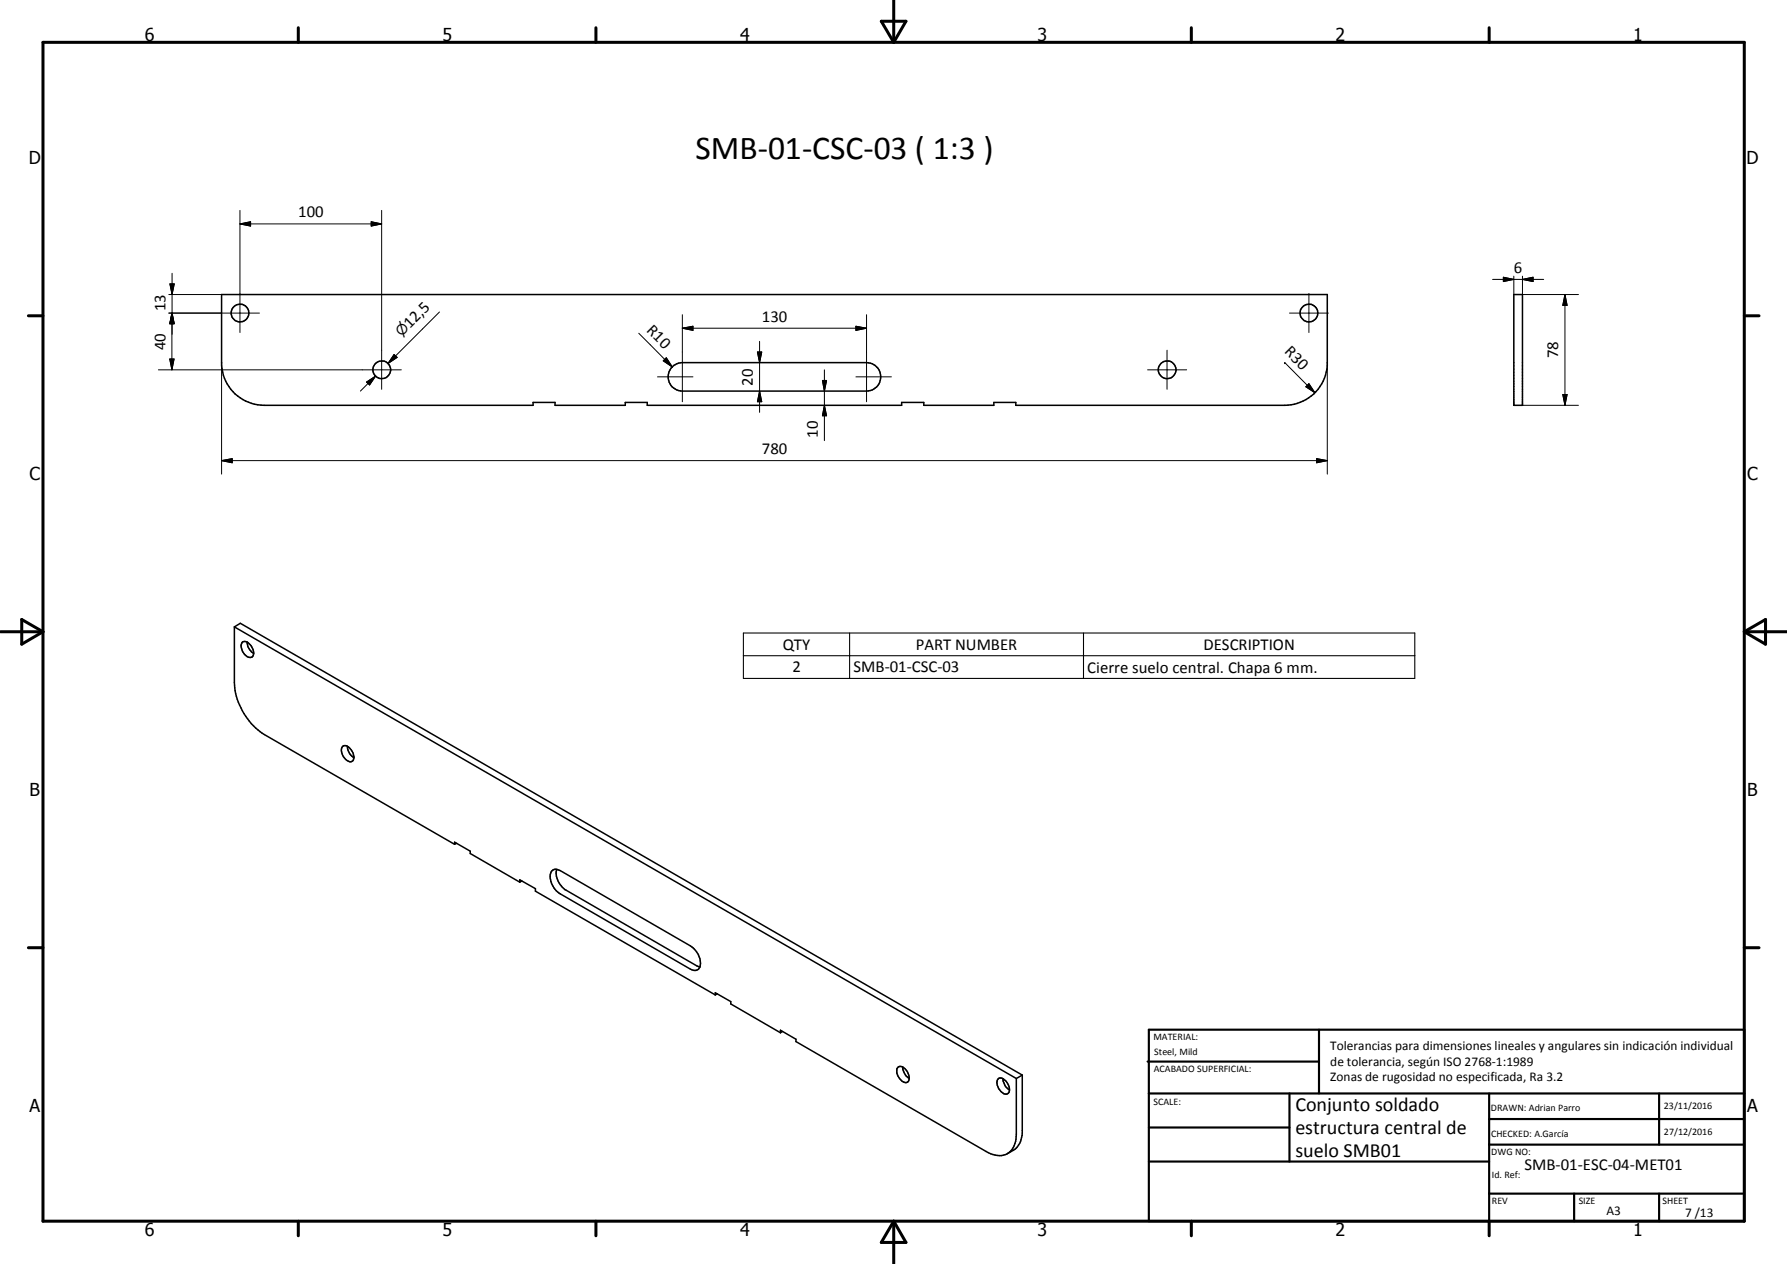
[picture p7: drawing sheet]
<svg xmlns="http://www.w3.org/2000/svg" width="420mm" height="297mm" viewBox="0 0 420 297" stroke-linecap="round" stroke-linejoin="round" font-family="sans-serif">
<g fill="none" stroke="#000" stroke-width=".35">
<path d="M52.1 69.2h260v16.8a10.1 10.1 0 0 1-10 9.2h-63.3v-.6h-5.1v.6h-16.5v-.6h-5.2v.6h-59.8v-.6h-5.2v.6h-16.5v-.6h-5.2v.6h-63.2a10.1 10.1 0 0 1-10-9.2zM355.9 69.2h2.1v26h-2.1zM157.8 86.5a3.4 3.4 0 0 1 2.6-1.3h43.3a3.3 3.3 0 0 1 3.4 3.4 3.3 3.3 0 0 1-3.4 3.3h-43.3a3.3 3.3 0 0 1-3-1.9 3.3 3.3 0 0 1 .4-3.5zM55.1 147.3v13.1a15.8 15.8 0 0 0 7.1 12.2l44.7 25.8M55.1 147.3l1.4-.8 183.9 106.1M55.1 147.3l183.9 106.1M57 150.9a1.57 1.57 0 0 1 2 .9 2.01 2.01 0 0 1 .2 2.6 2.02 2.02 0 0 1-2.3-1.7l-.2-.9zM58.1 150.9a3.1 3.1 0 0 0 1.5 2.6M80.6 175.4a1.47 1.47 0 0 1 2 .9 1.95 1.95 0 0 1 .2 2.6 1.72 1.72 0 0 1-2-1.1l-.2-.3a1.78 1.78 0 0 1 0-2.1zM81.7 175.4a3.2 3.2 0 0 0 1.5 2.7M106.9 198.4v-.5l3.7 2.1v.6l11.6 6.7M107.3 198.2l-.4 .2"/>
<path d="M122.2 207.3v-.5l3.7 2v.6l42.3 24.4M122.7 207l-.5 .3M129.7 204.8l.1-.2a1.42 1.42 0 0 1 1.9 0l30.6 17.7a4.7 4.7 0 0 1 2.2 5 1.43 1.43 0 0 1-2.2 .5l-30.6-17.7a4.5 4.5 0 0 1-2-5.3zM130.9 204.3a4.8 4.8 0 0 0 2.2 4.9l30.7 17.7 .7 .3M168.2 233.8v-.5l3.6 2.1v.5l11.7 6.8M168.6 233.6l-.4 .2M183.5 242.7v-.6l3.6 2.1v.6l44.7 25.8a4.5 4.5 0 0 0 5.9-.2l.5-.7a6.1 6.1 0 0 0 .8-3.2v-13.1M184 242.4l-.5 .3M211.1 250.8a1.48 1.48 0 0 1 2.1 .8 2.09 2.09 0 0 1 .2 2.7 2.04 2.04 0 0 1-2.4-1.7l-.1-.3a1.54 1.54 0 0 1 .2-1.5zM212.2 250.7a3.2 3.2 0 0 0 1.6 2.7M234.7 253.5l.2-.1a2.49 2.49 0 0 1 2.5 2.5 .98 .98 0 0 1-.6 1.2 .98 .98 0 0 1-1.2-.4 2.65 2.65 0 0 1-.9-3.2zM235.8 253.5a3.2 3.2 0 0 0 1.6 2.7"/>
<path d="M240.4 252.6v13.7a5.1 5.1 0 0 1-3.5 4.8M240.4 252.6l-1.4 .8"/>
<circle cx="56.4" cy="73.6" r="2.09"/>
<circle cx="307.8" cy="73.6" r="2.08"/>
<circle cx="89.8" cy="86.9" r="2.07"/>
<circle cx="274.4" cy="86.9" r="2.09"/>
</g>
<g fill="none" stroke="#000" stroke-width=".71">
<path d="M10.1 9.9h400v277.1h-400zM70.1 6.5v3.4M140.1 6.5v3.4M207.2 5h5.8l-2.9 4.9zM210.1 0v9.9M280.1 6.5v3.4M350.1 6.5v3.4M6.7 74.2h3.4M410.1 74.2h3.5M.1 148.5h10M5.1 145.6l5 2.9-5 2.9zM410.1 148.5h10"/>
<path d="M410.1 148.5l5-2.9v5.8zM6.7 222.7h3.4M410.1 222.7h3.5M70.1 287v3.4M140.1 287v3.4M210.1 287v10M210.1 287l2.9 5h-5.8zM280.1 287v3.4M350.1 287v3.4"/>
</g>
<g fill="none" stroke="#000" stroke-width=".51">
<path d="M269.8 249.5h40.3M270.1 242h140v45h-140zM270.1 257h140M303.2 257v16M310.1 242v15M350.1 257v30M390.1 257v12M270.1 265h33.1M270.1 273h80M350.1 269h60M350.1 263h60M350.1 280.5h60"/>
<path d="M370.1 280.5v6.5M390.1 280.5v6.5"/>
</g>
<path d="M174.8 148.8h157.8v10.6h-157.8zM174.8 154.1h157.8M199.8 148.8v10.6M254.8 148.8v10.6" fill="none" stroke="#000" stroke-width=".25"/>
<g fill="none" stroke="#000" stroke-width=".24">
<path d="M56.4 52.6l2.5-.5v1zM56.4 52.6h33.3M56.4 49.4v28.7M87.3 52.1l2.4 .5-2.4 .5zM89.7 49.4v42.1M39.7 69.2h12.4M39.7 73.6h21.3M40 66.7h1l-.5 2.5zM40.4 73.6l.5 2.5h-1zM40.4 73.6l.5 2.5M40.4 73.6l.6 2.5h-1.1zM40.5 73.6l.5 2.5h-1z"/>
<path d="M40.5 64.2l-.1 22.7M40.5 73.6l-.5 2.5M103.3 73.3l-12.1 12.1M150.2 78.3l7.9 7.9M160.4 77.1l2.5-.4v.9zM160.4 74v20.4M160.4 77.1h43.3M201.2 76.7l2.5 .4-2.5 .5zM203.7 74v20.4M303.2 73.6h9.1M307.8 69v9.1M350.9 65.7h12.1"/>
<path d="M353.5 65.2l2.4 .5-2.4 .5zM355.9 64.9v4.3M358 65.7l2.5-.5v1zM358 64.9v4.3h13.1M367.9 69.2l.6 2.6h-1.1zM367.9 69.2v26M37.2 86.9h57.1M39.9 84.4h1l-.5 2.5zM52.1 85.2v26.2M86.2 89.8l2.1-1.4-1.4 2.1zM88.3 88.4l-3.6 3.5M92.7 83.3l.7 .7-2.2 1.4z"/>
<path d="M154.6 88.6h8.3M155.9 84.8l.8-.7 1.4 2.1zM178.1 82.7h1l-.5 2.5zM178.6 91.9l.5 2.5h-1zM178.6 80.2v16.7M193.4 89.4h.9l-.5 2.5zM193.8 95.2l.5 2.5h-.9zM193.8 86.9v16.6M201.2 88.6h8.4M269.8 86.9h9.2M274.4 82.3v9.2M302.1 85.2h.1"/>
<path d="M302.1 85.2l7 7.1M307 90.9l.8-.7 1.3 2.1zM312.1 85.2v26.2M358 95.2h13.1M367.4 92.7h1.1l-.6 2.5zM52.1 108.2l2.5-.4v1zM52.1 108.2h260M309.6 107.8l2.5 .4-2.5 .6z"/>
</g>
<g fill="#000">
<path d="M56.4 52.6l2.5-.5v1zM87.3 52.1l2.4 .5-2.4 .5zM40 66.7h1l-.5 2.5zM40.4 73.6l.5 2.5h-1zM40.5 73.6l.5 2.5h-1zM160.4 77.1l2.5-.4v.9zM201.2 76.7l2.5 .4-2.5 .5zM353.5 65.2l2.4 .5-2.4 .5zM358 65.7l2.5-.5v1zM367.9 69.2l.6 2.6h-1.1zM39.9 84.4h1l-.5 2.5zM86.2 89.8l2.1-1.4-1.4 2.1z"/>
<path d="M92.7 83.3l.7 .7-2.2 1.4zM155.9 84.8l.8-.7 1.4 2.1zM178.1 82.7h1l-.5 2.5zM178.6 91.9l.5 2.5h-1zM193.4 89.4h.9l-.5 2.5zM193.8 95.2l.5 2.5h-.9zM307 90.9l.8-.7 1.3 2.1zM367.4 92.7h1.1l-.6 2.5zM52.1 108.2l2.5-.4v1zM309.6 107.8l2.5 .4-2.5 .6z"/>
</g>
<text font-size="7.9" x="163.5" y="37.3">SMB-01-CSC-03 ( 1:3 )</text>
<g font-size="4.7">
<text x="304.6" y="261.2">Conjunto soldado</text>
<text x="304.6" y="266.6">estructura central de</text>
<text x="304.6" y="272">suelo SMB01</text>
</g>
<g font-size="4.2">
<text x="34" y="9.6">6</text>
<text x="104" y="9.6">5</text>
<text x="174" y="9.6">4</text>
<text x="244" y="9.6">3</text>
<text x="314" y="9.6">2</text>
<text x="384" y="9.6">1</text>
<text x="6.8" y="38.7">D</text>
<text x="410.6" y="38.7">D</text>
<text x="7" y="112.9">C</text>
<text x="410.8" y="112.9">C</text>
<text x="7" y="187.1">B</text>
<text x="410.8" y="187.1">B</text>
<text x="7" y="261.4">A</text>
<text x="410.8" y="261.4">A</text>
<text x="34" y="290.4">6</text>
<text x="104" y="290.4">5</text>
<text x="174" y="290.4">4</text>
<text x="244" y="290.4">3</text>
<text x="314" y="290.4">2</text>
<text x="384" y="290.4">1</text>
</g>
<g font-size="3.9">
<text x="70.1" y="51.1">100</text>
<text x="356" y="64.1">6</text>
<text x="38.9" y="73.1" transform="rotate(-90 38.9 73.1)">13</text>
<text x="96.4" y="77.3" transform="rotate(-45 96.4 77.3)">12,5</text>
<text x="151.9" y="77.8" transform="rotate(45 151.9 77.8)">R10</text>
<text x="179.1" y="75.6">130</text>
<text x="38.9" y="82.3" transform="rotate(-90 38.9 82.3)">40</text>
<text x="301.8" y="82.8" transform="rotate(45 301.8 82.8)">R30</text>
<text x="366.4" y="84.2" transform="rotate(-90 366.4 84.2)">78</text>
<text x="177" y="90.6" transform="rotate(-90 177 90.6)">20</text>
<text x="179.1" y="106.7">780</text>
<text x="192.3" y="102.8" transform="rotate(-90 192.3 102.8)">10</text>
<text x="184.1" y="152.7">QTY</text>
<text x="215.3" y="152.7">PART NUMBER</text>
<text x="282.9" y="152.7">DESCRIPTION</text>
<text x="186.3" y="158">2</text>
<text x="200.7" y="158">SMB-01-CSC-03</text>
<text x="255.6" y="158.1">Cierre suelo central. Chapa 6 mm.</text>
<text x="358.5" y="275">SMB-01-ESC-04-MET01</text>
</g>
<text font-size="3.3" x="94.4" y="79.3" transform="rotate(-45 94.4 79.3)">⌀</text>
<g font-size="3.1">
<text x="312.7" y="246.8">Tolerancias para dimensiones lineales y angulares sin indicación individual</text>
<text x="312.7" y="250.4">de tolerancia, según ISO 2768-1:1989</text>
<text x="312.7" y="254">Zonas de rugosidad no especificada, Ra 3.2</text>
<text x="377.7" y="285.6">A3</text>
<text x="396.2" y="285.9">7 /13</text>
</g>
<g font-size="2.4">
<text x="271.2" y="244.4">MATERIAL:</text>
<text x="271.3" y="252">ACABADO SUPERFICIAL:</text>
<text x="271.4" y="247.9">Steel, Mild</text>
<text x="271.2" y="259.7">SCALE:</text>
<text x="350.6" y="261">DRAWN: Adrian Parro</text>
<text x="391.2" y="260.6">23/11/2016</text>
<text x="350.6" y="267.1">CHECKED: A.García</text>
<text x="391.2" y="266.7">27/12/2016</text>
<text x="350.6" y="271.4">DWG NO:</text>
<text x="350.8" y="276.9">Id. Ref:</text>
<text x="350.8" y="282.8">REV</text>
<text x="371.2" y="282.9">SIZE</text>
<text x="390.9" y="282.9">SHEET</text>
</g>
</svg>
